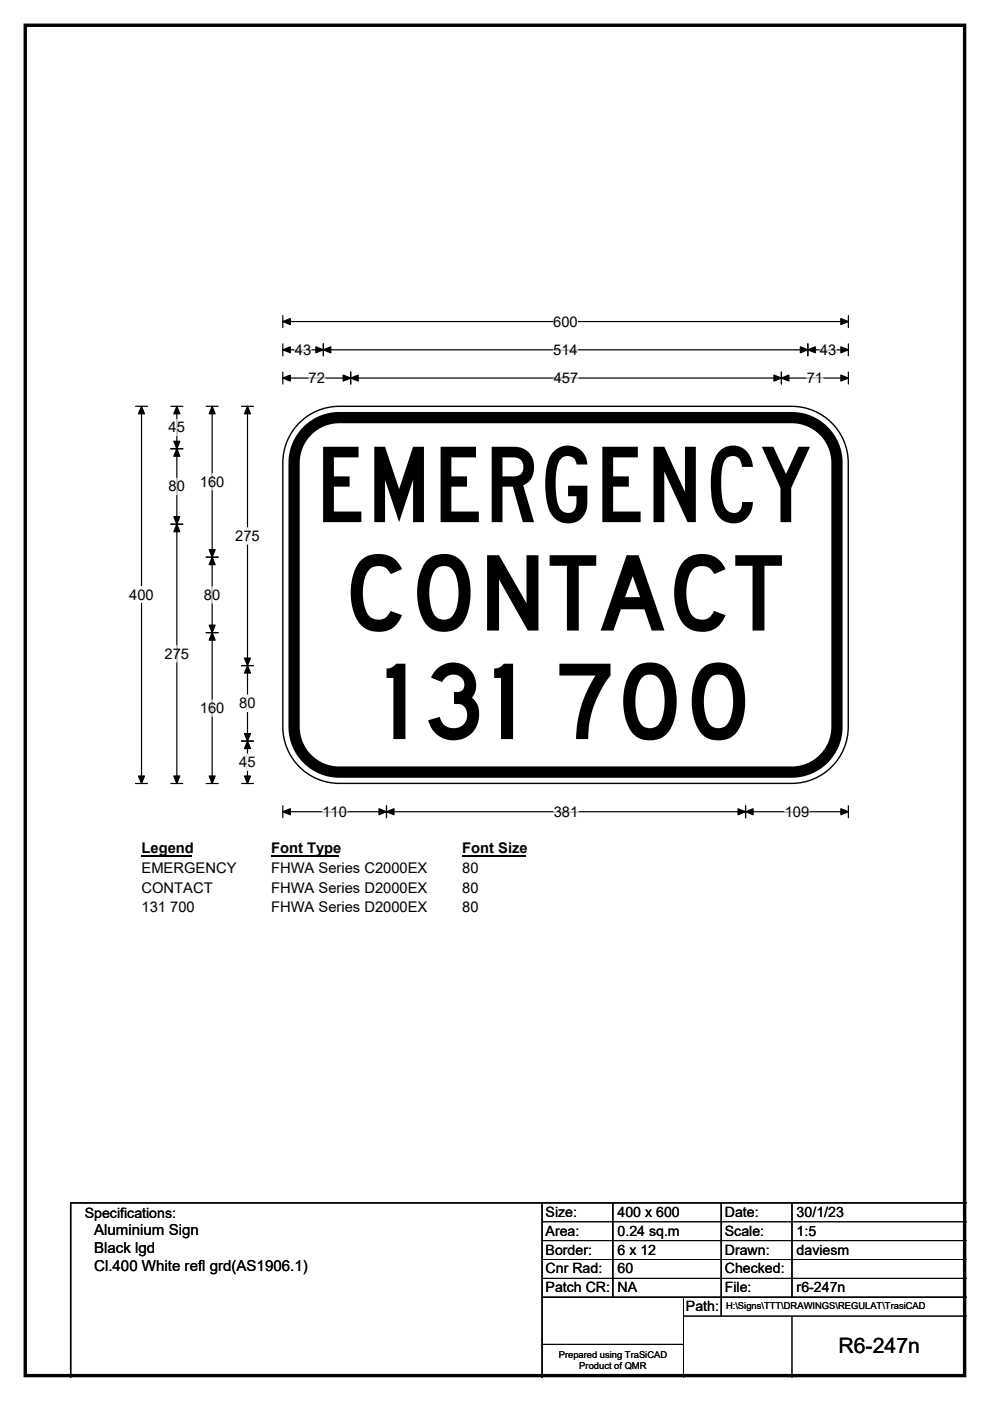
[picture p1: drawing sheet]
<svg xmlns="http://www.w3.org/2000/svg" width="210mm" height="297mm" viewBox="0 0 210 297" stroke-linecap="round" stroke-linejoin="round" font-family="sans-serif">
<path d="M5.4 5.4h199.2v286.3h-199.2z" fill="none" stroke="#000" stroke-width=".72"/>
<path d="M60 68.2h119.9M60 66.9v2.5M179.9 66.9v2.5" fill="none" stroke="#000" stroke-width=".25"/>
<path d="M60 68.2l1.6-.7v1.3zM178.4 67.5l1.5 .7-1.5 .6z" fill="#000" stroke="#000" stroke-width=".25"/>
<path d="M117.3 66.4h5.3v3.5h-5.3z" fill="#fff"/>
<g fill="none" stroke="#000" stroke-width=".25">
<path d="M60 74.2h119.9M60 72.9v2.5M60 78.9v2.5M68.6 72.9v2.5M74.4 78.9v2.5M165.7 78.9v2.5M171.3 72.9v2.5M179.9 72.9v2.5M179.9 78.9v2.5M28.7 86.1h2.6M30 86.1v80M60 80.2h119.9"/>
<path d="M28.7 166.1h2.6M60 170.8v2.6M60 172.1h119.9M82 170.8v2.6M158.1 170.8v2.6M179.9 170.8v2.6"/>
</g>
<g fill="#000" stroke="#000" stroke-width=".25">
<path d="M60 74.2l1.6-.7v1.3zM68.6 74.2l1.6-.7v1.3zM67 73.5l1.6 .7-1.6 .6zM169.8 73.5l1.5 .7-1.5 .6zM171.3 74.2l1.6-.7v1.3zM178.4 73.5l1.5 .7-1.5 .6zM30 86.1l.6 1.6h-1.2zM60 80.2l1.6-.7v1.3zM74.4 80.2l1.6-.7v1.3zM72.8 79.5l1.6 .7-1.6 .6zM164.1 79.5l1.6 .7-1.6 .6zM165.7 80.2l1.6-.7v1.3z"/>
<path d="M178.4 79.5l1.5 .7-1.5 .6zM29.4 164.5h1.2l-.6 1.6zM60 172.1l1.6-.6v1.2zM82 172.1l1.6-.6v1.2zM80.4 171.5l1.6 .6-1.6 .6zM156.5 171.5l1.6 .6-1.6 .6zM158.1 172.1l1.6-.6v1.2zM178.4 171.5l1.5 .6-1.5 .6z"/>
</g>
<path d="M62.5 74.2h3.5M117.3 74.2h5.3M173.9 74.2h3.5M65.4 80.2h3.5M117.5 80.2h5.2M171.1 80.2h3.5M68.4 172.1h5.2M117.5 172.1h5.2M166.4 172.1h5.2" fill="none" stroke="#fff" stroke-width=".25"/>
<path d="M27.4 124.4h5.2v3.5h-5.2z" fill="#fff"/>
<g fill="none" stroke="#000" stroke-width=".25">
<path d="M36.2 95.1h2.6M36.2 86.1h2.6M37.5 86.1v80M43.7 86.1h2.6M45 86.1v80M51.2 86.1h2.6M52.5 86.1v80M36.2 111.1h2.6M43.7 118.1h2.6M43.7 134.1h2.6M51.2 141.1h2.6M51.2 157.1h2.6"/>
<path d="M36.2 166.1h2.6M43.7 166.1h2.6M51.2 166.1h2.6"/>
</g>
<g fill="#000" stroke="#000" stroke-width=".25">
<path d="M37.5 95.1l.6 1.6h-1.2zM37.5 86.1l.6 1.6h-1.2zM36.9 93.6h1.2l-.6 1.5zM45 86.1l.6 1.6h-1.2zM52.5 86.1l.6 1.6h-1.2zM36.9 109.6h1.2l-.6 1.5zM37.5 111.1l.6 1.6h-1.2zM45 118.1l.6 1.6h-1.2zM44.4 116.5h1.2l-.6 1.6zM44.4 132.5h1.2l-.6 1.6zM45 134.1l.6 1.6h-1.2zM52.5 141.1l.6 1.6h-1.2z"/>
<path d="M51.9 155.5h1.2l-.6 1.6zM51.9 139.5h1.2l-.6 1.6zM52.5 157.1l.6 1.6h-1.2zM36.9 164.5h1.2l-.6 1.6zM44.4 164.5h1.2l-.6 1.6zM51.9 164.5h1.2l-.6 1.6z"/>
</g>
<path d="M37.5 88.9v3.5M37.5 101.4v3.5M45 100.4v3.5M52.5 111.9v3.5M37.5 136.9v3.5M45 124.4v3.5M45 148.4v3.5M52.5 147.4v3.5M52.5 159.9v3.5" fill="none" stroke="#fff" stroke-width=".25"/>
<path d="M30 178.1h10.8v3.5h-10.8z" fill="#fff"/>
<path d="M30 181.4h10.8" fill="none" stroke="#000" stroke-width=".32"/>
<path d="M57.5 178.1h14.4v3.5h-14.4z" fill="#fff"/>
<path d="M57.5 181.4h14.4" fill="none" stroke="#000" stroke-width=".32"/>
<path d="M98 178.1h13.5v3.5h-13.5z" fill="#fff"/>
<path d="M98 181.4h13.5" fill="none" stroke="#000" stroke-width=".32"/>
<g fill="#fff">
<path d="M30 182.3h20v3.5h-20z"/>
<path d="M57.5 182.3h33.1v3.5h-33.1z"/>
<path d="M98 182.3h3.5v3.5h-3.5z"/>
<path d="M30 186.5h15v3.5h-15z"/>
<path d="M57.5 186.5h33.1v3.5h-33.1z"/>
<path d="M98 186.5h3.5v3.5h-3.5z"/>
<path d="M30 190.7h11.3v3.5h-11.3z"/>
<path d="M57.5 190.7h33.1v3.5h-33.1z"/>
<path d="M98 190.7h3.5v3.5h-3.5z"/>
</g>
<path d="M63.5 89.7a11.9 11.9 0 0 1 8.5-3.6h95.9a12 12 0 0 1 12 12v56a12 12 0 0 1-12 12h-95.9a12 12 0 0 1-12-12v-56a11.9 11.9 0 0 1 3.5-8.4z" fill-rule="evenodd" fill="#fff" stroke="#fff" stroke-width=".21"/>
<path d="M65.6 91a9.6 9.6 0 0 1 6.4-2.5h95.9a9.6 9.6 0 0 1 9.6 9.6v56a9.6 9.6 0 0 1-9.6 9.6h-95.9a9.6 9.6 0 0 1-9.6-9.6v-56a9.6 9.6 0 0 1 3.2-7.1z" fill="none" stroke="#000" stroke-width="2.4"/>
<path d="M63.5 89.7a11.9 11.9 0 0 1 8.5-3.6h95.9a12 12 0 0 1 12 12v56a12 12 0 0 1-12 12h-95.9a12 12 0 0 1-12-12v-56a11.9 11.9 0 0 1 3.5-8.4zM115 255v37M130 255v20M153 255v24M168 255v20M205 255h-190v37M115 275h90" fill="none" stroke="#000" stroke-width=".3"/>
<path d="M115 259h90M115 263h90M115 267h90M115 271h90M145 279h60M145 275v17M168 279v13M115 285h30" fill="none" stroke="#000" stroke-width=".21"/>
<g font-size="22.2">
<text x="66.8" y="110.7">EMERGENCY</text>
<text x="72.8" y="133.7">CONTACT</text>
<text x="80.4" y="156.7">131 700</text>
</g>
<text font-size="4.5" x="177.8" y="286.9">R6-247n</text>
<g font-size="3.2">
<text x="20" y="261.9">Aluminium Sign</text>
<text x="20" y="265.7">Black lgd</text>
<text x="20" y="269.6">Cl.400 White refl grd(AS1906.1)</text>
</g>
<g font-size="3.1">
<text x="117.3" y="69.2">600</text>
<text x="62.5" y="75.2">43</text>
<text x="117.3" y="75.2">514</text>
<text x="173.9" y="75.2">43</text>
<text x="65.4" y="81.2">72</text>
<text x="117.5" y="81.2">457</text>
<text x="171.1" y="81.2">71</text>
<text x="35.8" y="91.7">45</text>
<text x="35.8" y="104.2">80</text>
<text x="42.4" y="103.2">160</text>
<text x="49.9" y="114.7">275</text>
<text x="27.4" y="127.2">400</text>
<text x="43.3" y="127.2">80</text>
<text x="34.9" y="139.7">275</text>
<text x="42.4" y="151.2">160</text>
<text x="50.8" y="150.2">80</text>
<text x="50.8" y="162.7">45</text>
<text x="68.4" y="173.2">110</text>
<text x="117.5" y="173.2">381</text>
<text x="166.4" y="173.2">109</text>
<text x="30" y="180.9">Legend</text>
<text x="30" y="185.1">EMERGENCY</text>
<text x="57.5" y="180.9">Font Type</text>
<text x="57.5" y="185.1">FHWA Series C2000EX</text>
<text x="98" y="180.9">Font Size</text>
<text x="98" y="185.1">80</text>
<text x="30" y="189.3">CONTACT</text>
<text x="57.5" y="189.3">FHWA Series D2000EX</text>
<text x="98" y="189.3">80</text>
<text x="30" y="193.5">131 700</text>
<text x="57.5" y="193.5">FHWA Series D2000EX</text>
<text x="98" y="193.5">80</text>
</g>
<g font-size="3">
<text x="115.7" y="258">Size:</text>
<text x="131" y="258">400 x 600</text>
<text x="153.7" y="258">Date:</text>
<text x="169" y="258">30/1/23</text>
<text x="18" y="258.2">Specifications:</text>
<text x="115.7" y="262">Area:</text>
<text x="131" y="262">0.24 sq.m</text>
<text x="153.7" y="262">Scale:</text>
<text x="169" y="262">1:5</text>
<text x="115.7" y="266">Border:</text>
<text x="115.7" y="270">Cnr Rad:</text>
<text x="131" y="266">6 x 12</text>
<text x="131" y="270">60</text>
<text x="153.7" y="266">Drawn:</text>
<text x="153.7" y="270">Checked:</text>
<text x="169" y="266">daviesm</text>
<text x="115.7" y="274">Patch CR:</text>
<text x="131" y="274">NA</text>
<text x="153.7" y="274">File:</text>
<text x="169" y="274">r6-247n</text>
<text x="145.5" y="278">Path:</text>
</g>
<g font-size="2">
<text x="154" y="277.6">H:\Signs\TTT\DRAWINGS\REGULAT\TrasiCAD</text>
<text x="118.5" y="287.8">Prepared using TraSiCAD</text>
<text x="122.9" y="290.2">Product of QMR</text>
</g>
</svg>
